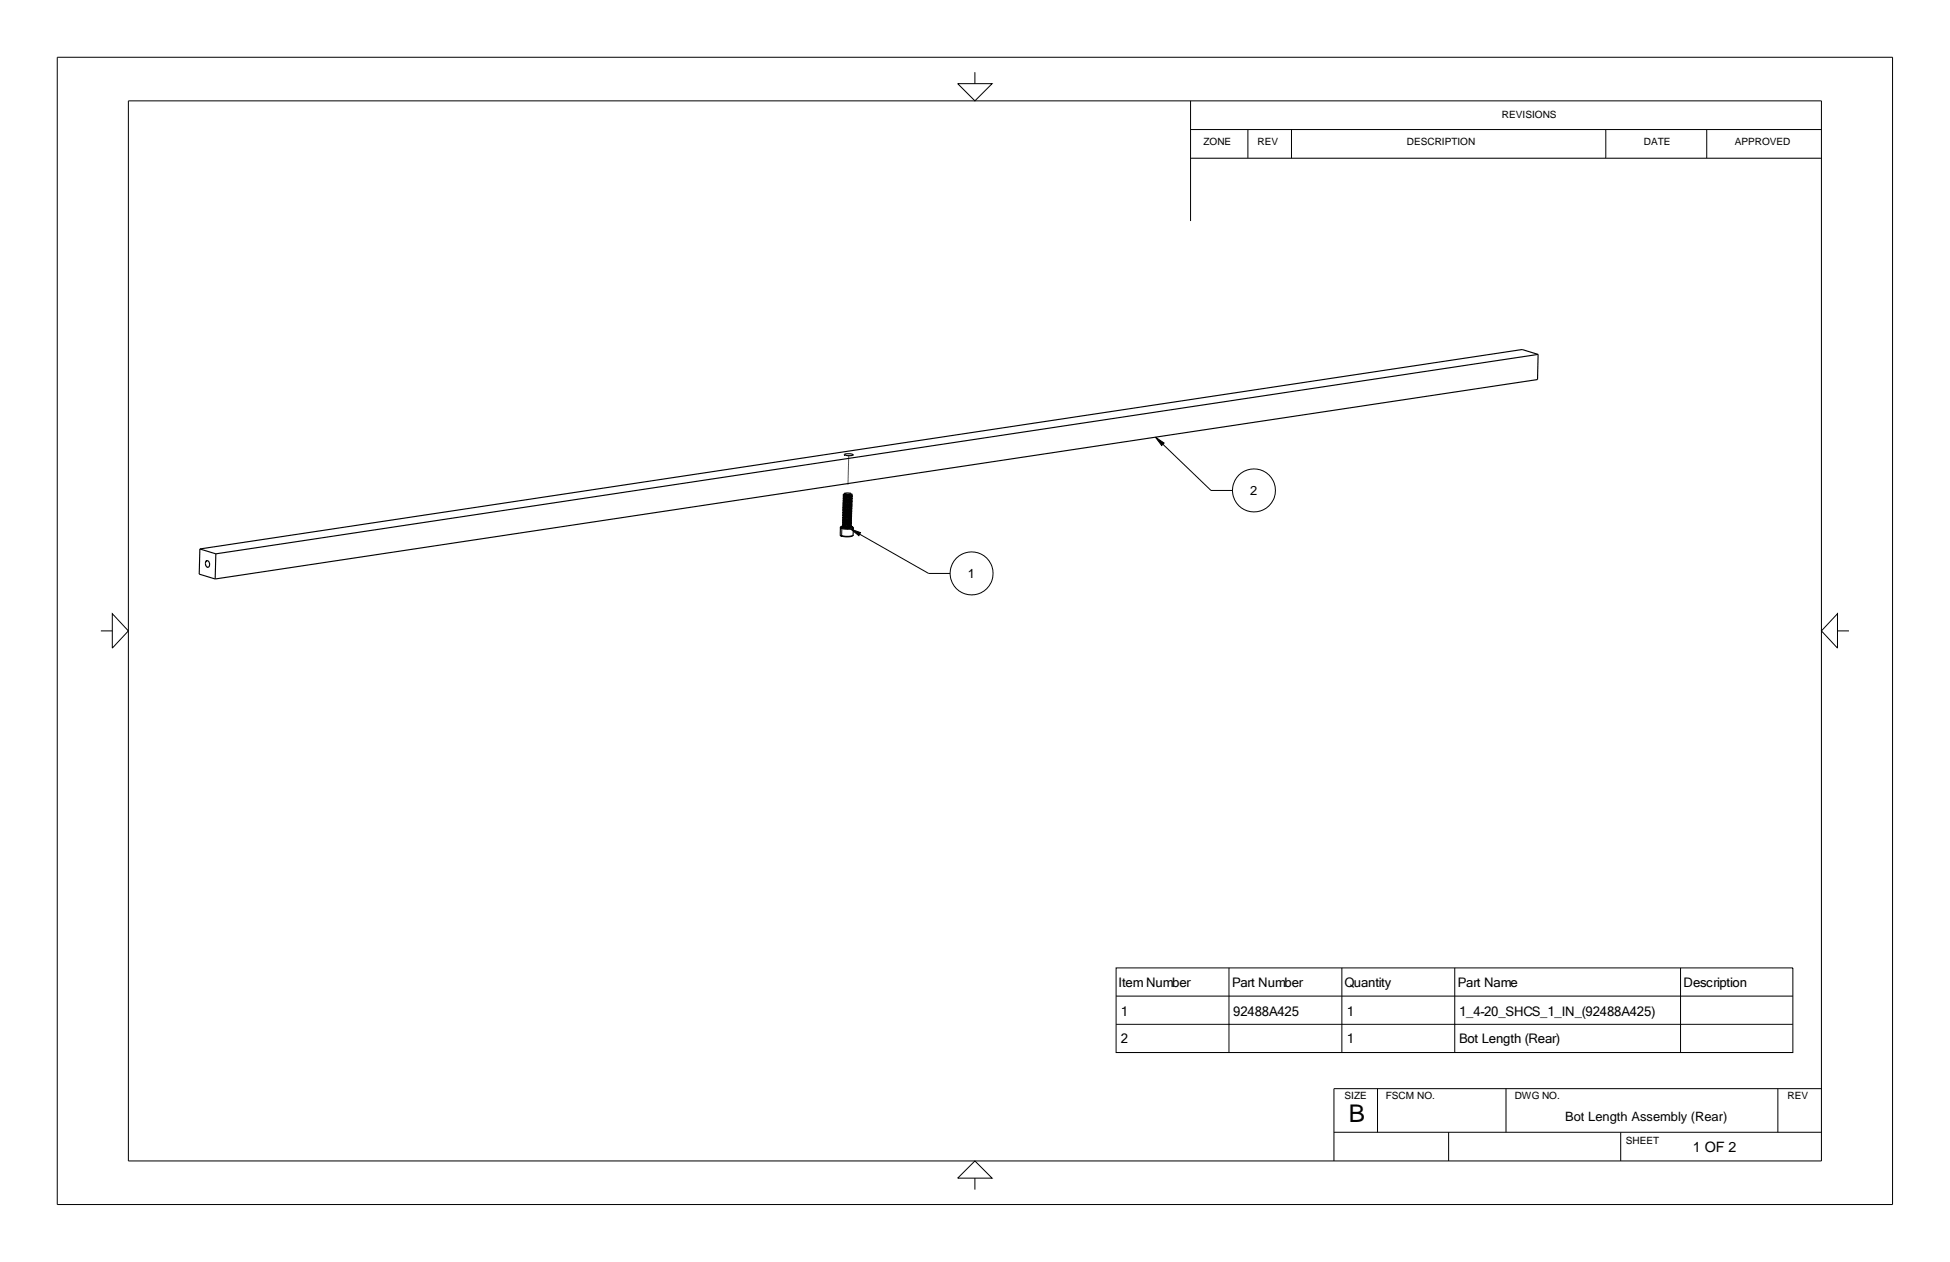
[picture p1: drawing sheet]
<svg xmlns="http://www.w3.org/2000/svg" width="432mm" height="279mm" viewBox="0 0 432 279" stroke-linecap="round" stroke-linejoin="round" font-family="sans-serif">
<path d="M187.9 100.9l-.3 12.8" fill="none" stroke="#158010" stroke-width=".22" stroke-dasharray="6.3 3.2" stroke-linecap="butt"/>
<g fill="none" stroke="#000" stroke-width=".25">
<path d="M340.6 78.5l-292.8 44.1M340.6 78.5l-.1 5.5-292.9 44.2M340.6 78.5l-3.5-1.1-292.8 44.1M186.1 118.4v.1M186.1 118.5l.3 .2 .8 .2 1.2-.1 .5-.3M186.1 116.8l.3 .2 1.2 .2 .9-.1 .5-.2M186.1 118.5l1.2 .2 1.6-.2M186.1 116.8v1.6M186.3 116.6l-.2 .2M186.3 116.6l.2 .3 .7 .1 1.3-.1 .3-.2M186.6 116.3v.1M186.6 116.6l.2 .1"/>
<path d="M186.6 116.6v.1M186.6 115.5v.1M186.6 115.9v.1M186.6 116.7l.2 .1M186.6 114.8l.1 .1M186.6 114.4l.1 .1M186.6 116.2v.1M186.6 116.4l.3 .1M186.6 116.7l1.4 .1M186.6 115.1v.1M186.6 114.8h.1M186.6 114.4l.2 .1"/>
<path d="M186.6 114.4h.1M186.6 115.2l.4 .2M186.6 114l.3 .1M186.6 116l.3 .1M186.6 116h.2M186.6 113.7h.1M186.6 114l.1 .1M186.7 114.5l.2 .1M186.7 114.9l.5 .2 1-.2M186.7 114.5l.1 .1M186.7 112.9v.1M186.7 113.3v.1"/>
<path d="M186.7 112.2v.1M186.7 112.5v.1M186.7 114.1l.2 .1M186.7 114.1l.2 .2M186.7 113l.2 .1M186.7 111.4l.2 .1M186.7 111.8l.2 .2M186.7 111.4l.2 .2M186.7 111.8l.2 .1M186.7 111.8h.1M186.7 110.3l.1 .1M186.7 112.3l.3 .1"/>
<path d="M186.7 110.7l.1 .1M186.7 111.9l.3 .1M186.7 110.3l.2 .1M186.7 111.1l.5 .2 1.3-.2M186.7 110.7h.1M186.7 112.6l.2 .2M186.8 111.4h-.1M186.8 109.6l1 .1M186.8 110h.1M186.8 109.6h.1M186.8 109.6v.1M186.8 111l-.1 .1"/>
<path d="M186.8 111.5l.3 .2M186.8 116h.1M186.8 110.4h.1M186.8 110.4l.2 .1M186.8 109.7l.2 .1M186.8 110l.2 .2M186.8 109.7h1.6M186.8 116.5l-.5 .1M186.8 116.1l-.2 .1M186.8 116.5h.1M186.8 116.5l-.2 .1M186.8 116.1h.1"/>
<path d="M186.9 115.4h.1M186.9 115.4l-.3 .1M186.9 115.7l-.3 .2M186.9 115.7v.1M186.9 114.2l1.5-.1-.1 .1M186.9 114.6h.1M186.9 114.2v.1M186.9 114.3l-.3 .1M186.9 114.6l-.3 .2M186.9 113.5l-.3 .2M186.9 113.9l-.3 .1M186.9 113.5h.1"/>
<path d="M186.9 113.9h.1M186.9 110.4v.1M186.9 112.8h.2M186.9 113.1v.1M186.9 112.8l-.2 .1M186.9 113.1l-.2 .2M186.9 112l-.2 .2M186.9 112h.1M186.9 112.4l-.2 .1M187 110.9l-.2 .1M187 111.7l-.3 .1M187 110.9h.1"/>
<path d="M187 111.3h.1M187 111.6v.1M187 111.3l-.2 .1M187 111.7h.1M187 110.6l-.3 .1M187 110.2l-.3 .1M187 109.4l.6 .1M187 110.5v.1M187 109.4l-.2 .1M187 109.5h1.1M187 109.8h.1M187 109.8l-.2 .1"/>
<path d="M187 109.4v.1M187.1 109.2l1.2 .1M187.1 109.2l.6 .2 .6-.1M187.1 109.2l-.1 .2M188.1 109.5h-.5M188.1 109.5l-.3 .2M188.2 114.9h.1M188.2 116.4l-.6 .2-.8-.1M188.2 116.7v.1M188.2 116.8h-.2M188.3 114.2l-1.4 .1M188.3 116l-.6 .2-.9-.1"/>
<path d="M188.3 116.7l-.1 .1M188.3 115.6l-.7 .2h-.7M188.3 114.9l-.5 .2-.9-.1-.3 .1M188.3 115.3l-.4 .1h-.9M188.3 114.5l-.6 .2-.8-.1M188.3 114.1l-.5 .2h-.9M188.3 116l.2 .1M188.3 113.8l-.6 .2-.8-.1M188.3 116.3l.2 .2M188.3 113l-.6 .2h-.8M188.3 113.4l-.5 .2-.9-.1M188.3 109.3l.3 .2-.1 .1"/>
<path d="M188.3 112.3l-.6 .2-.8-.1M188.3 112.6l-.5 .3-.7-.1M188.3 115.2l.2 .2M188.3 115.6h.1M188.4 116.7l-1.6 .1M188.4 116.7l-.4 .1M188.4 116.3l-.6 .2h-.9M188.4 116.3l-.8 .2-1-.1M188.4 114.5l.1 .1M188.4 111.5l-.5 .2h-.8M188.4 114.9h.1M188.4 111.9l-.6 .2-.9-.1"/>
<path d="M188.4 115.6l-.8 .1-1-.1M188.4 111.2l-.6 .2-.8-.1M188.4 115.9l-.7 .3-.8-.1M188.4 115.6l.1 .2M188.4 113.4l.2 .1M188.4 115.2l-.7 .1-1.1-.1M188.4 114.1l.2 .2M188.4 115.9l-1.6 .1M188.4 110.8l-.5 .2-.9-.1M188.4 115.6l-.8 .2-1-.2M188.4 113.7l.2 .2M188.4 114.8l-.2 .1"/>
<path d="M188.4 114.9l.1 .1M188.4 115.2l-.6 .2h-.8M188.4 114.8l-.8 .2-.9-.1M188.4 112.6l.2 .2M188.4 113h.1M188.4 110.4l-.6 .2h-.8M188.4 110l-.7 .3-.7-.1M188.4 115.2h.1M188.4 114.4l-1.6 .2M188.4 114.4l-.1 .1M188.4 109.7l-.6 .2-.8-.1M188.4 111.9h.1"/>
<path d="M188.4 112.2l.1 .1M188.4 113.7l-.7 .2-1-.2M188.4 113.3l-.5 .2-1.2-.1M188.4 111.1l.2 .2M188.4 115.8l-.7 .2-1.1-.1M188.4 113.3l-.9 .3-.8-.2M188.4 113l-.7 .2-.8-.1M188.4 111.5l.2 .2M188.4 113l.2 .2M188.4 109.7h-.6M188.4 113l-.7 .1-1-.1M188.5 112.6l-.7 .2h-.7"/>
<path d="M188.5 110.8l.1 .1M188.5 112.2l-.6 .2h-.9M188.5 112.3l.1 .1M188.5 112.6l-.6 .1-1.2-.1M188.5 115.9h-.1M188.5 110l.2 .2M188.5 110.4l.1 .2M188.5 112.2l-.8 .2-1-.1M188.5 109.6l.2 .2M188.5 116.5l-.6 .3-1.1-.1M188.5 116.1v.1M188.5 116.5l.3 .2"/>
<path d="M188.5 116.1l-.7 .3-1.2-.1M188.5 111.8l-.7 .3-.8-.1M188.5 111.5l-1.6 .1M188.5 111.8l-1.6 .2M188.5 116.2l-.1 .1M188.5 111.9l.1 .1M188.5 116.5l-.1 .2M188.5 116.5h.1M188.5 111.5l-.6 .2h-.8M188.5 115.8h-.1M188.5 111.1l-.7 .2h-.6l-.4-.2M188.5 110.7l-.8 .3-.9-.2"/>
<path d="M188.5 115.4l-.7 .3-1.2-.2M188.5 115.8v.1M188.5 110.7l-.8 .2-.9-.1M188.5 115.4l-.1 .2M188.5 110l-.9 .2-.8-.2M188.5 110l-.6 .2h-.9M188.5 114.6l-.7 .3-1.2-.1M188.5 114.6l-.1 .2M188.5 109.6l-.7 .3-.8-.1M188.5 110.4l-1.6 .1M188.5 115v.1M188.5 115l-.8 .3-1.1-.2"/>
<path d="M188.5 110.4l-.7 .2-.8-.1M188.5 115.1l-.1 .1M188.5 109.6l-.1 .1M188.6 114.3l-.7 .2h-1.1M188.6 113.9l-.6 .3-1.1-.1M188.6 113.9l-.2 .2M188.6 114.3l-.2 .1M188.6 113.5l-.2 .2M188.6 113.5l-.9 .3-1.1-.1M188.6 113.2l-.2 .1M188.6 113.2l-.8 .2-1.1-.1M188.6 112l-.7 .3-1.2-.1"/>
<path d="M188.6 112l-.1 .2M188.6 112.5l-.1 .1M188.6 112.4v.1M188.6 112.4l-.8 .3-1.1-.2M188.6 112.8l-1 .3-.9-.2M188.6 112.8l-.2 .2M188.6 111.7l-.6 .2h-1.1M188.6 111.3l-.1 .2M188.6 111.3l-.5 .2h-1.2M188.6 111.7l-.1 .1M188.6 110.6l-.7 .2-1.2-.1M188.6 110.9l-.8 .3-1.1-.1"/>
<path d="M188.6 110.9l-.1 .2M188.6 110.6l-.1 .1M188.7 110.2l-.2 .2M188.7 109.8v.1M188.7 109.9l-.2 .1M188.7 109.8l-.8 .3-1.1-.1M188.7 110.2l-.7 .2h-1.1M188.7 110.2h.1M188.8 116.7l.1 .1M188.9 100.7l-.4-.2h-1a.33 .33 0 0 0-.5 .2l1.4 .2 .5-.2M188.9 116.8l.1 .1M189 116.9l-.1 1.6"/>
<path d="M44.3 121.5l3.5 1.1M44.3 121.5l-.2 5.6 3.5 1.1M45.7 124.2l.3-.1 .3 .4 .1 .6-.3 .5-.3-.1-.3-.4v-.5zM47.8 122.6l-.2 5.6"/>
</g>
<g fill="none" stroke="#000" stroke-width=".22">
<path d="M12.7 12.7h406.4v254h-406.4zM212.1 18.5h7.6l-3.8 3.8zM215.9 16v2.5M28.4 22.3h374.9v234.7h-374.9zM263.6 28.7h139.7M263.6 35h139.7M263.6 22.3v26.6M276.3 28.7v6.3M286 28.7v6.3M355.6 28.7v6.3M377.9 28.7v6.3M255.9 96.8l1.9 1.3-.6 .5z"/>
<path d="M257.5 98.4l10.7 10.2h4.7M186.5 116.9v1.8M186.8 116h.1M186.8 116.7v.1M186.8 116.4h.1M186.8 115.3h.1M186.8 115.6v.1M186.8 114.5v.1M186.8 114.9h.1M186.9 113.8h.1M186.9 114.1v.1M186.9 113v.1"/>
<path d="M186.9 113.4h.1M186.9 111.9v.1M186.9 112.3h.1M186.9 112.6v.1M186.9 111.2h.1M186.9 111.5v.1M186.9 110.4v.1M186.9 110.8h.1M187 110v.1M187 109.7h.1M187 116.5v.1M187 116.1v.1"/>
<path d="M187 115.8h.1M187 115.4h.1M187 114.7h.1M187 115v.1M187 113.9v.1M187 114.3h.1M187.1 113.2h.1M187.1 113.5l-.1 .1M187.1 112.8h.1M187.1 112.1h.1M187.1 112.4v.1M187.1 111.3v.1"/>
<path d="M187.1 111.7h.1M187.1 110.6h.1M187.1 111h.1M187.2 110.2v.1M187.2 109.8v.1M187.2 109.5h.1M187.2 109.4l-.1 .1M188.4 117.1l2.1 .8-.3 .7zM190.4 118.3l15.2 8.7h4.8M22.3 139.7h2.6M24.9 135.9l3.5 3.8-3.5 3.8zM406.9 135.9v7.6l-3.6-3.8z"/>
<path d="M406.9 139.7h2.5M247.1 214.3h149.9v18.7h-149.9zM272.1 214.3v18.7M297.1 214.3v18.7M322.1 214.3v18.7M372.1 214.3v18.7M247.1 226.8h149.9M247.1 233h149.9M247.1 220.5h149.9M215.9 257l3.8 3.8h-7.6zM295.4 250.7h107.9M305 241v9.7"/>
<path d="M320.8 250.7v6.3M333.5 241v9.7M358.9 250.7v6.3M393.7 241v9.7M403.3 241h-107.9v16M215.9 260.8v2.6"/>
<circle cx="277.7" cy="108.6" r="4.8"/>
<circle cx="215.1" cy="127" r="4.8"/>
</g>
<path d="M255.9 96.9l1.4 1.7 .5-.5zM188.4 117.2l1.8 1.4 .3-.7z" fill="#000"/>
<text font-size="5.4" x="298.7" y="248.4">B</text>
<text font-size="3.2" x="374.8" y="255.1">1 OF 2</text>
<g font-size="2.9">
<text x="276.8" y="109.5">2</text>
<text x="214.3" y="127.9">1</text>
<text x="247.7" y="218.5">Item Number</text>
<text x="272.8" y="218.5">Part Number</text>
<text x="297.7" y="218.5">Quantity</text>
<text x="322.8" y="218.5">Part Name</text>
<text x="372.8" y="218.5">Description</text>
<text x="248.2" y="224.9">1</text>
<text x="273.1" y="224.9">92488A425</text>
<text x="298.2" y="224.9">1</text>
<text x="323.1" y="224.9">1_4-20_SHCS_1_IN_(92488A425)</text>
<text x="248.2" y="231">2</text>
<text x="298.2" y="231">1</text>
<text x="323.1" y="231">Bot Length (Rear)</text>
</g>
<text font-size="2.8" x="346.6" y="248.1">Bot Length Assembly (Rear)</text>
<g font-size="2.2">
<text x="332.6" y="26">REVISIONS</text>
<text x="266.5" y="32.2">ZONE</text>
<text x="278.5" y="32.2">REV</text>
<text x="311.6" y="32.2">DESCRIPTION</text>
<text x="364" y="32.2">DATE</text>
<text x="384.2" y="32.2">APPROVED</text>
<text x="297.7" y="243.4">SIZE</text>
<text x="306.9" y="243.4">FSCM NO.</text>
<text x="335.4" y="243.4">DWG NO.</text>
<text x="395.8" y="243.4">REV</text>
<text x="360" y="253.2">SHEET</text>
</g>
</svg>
